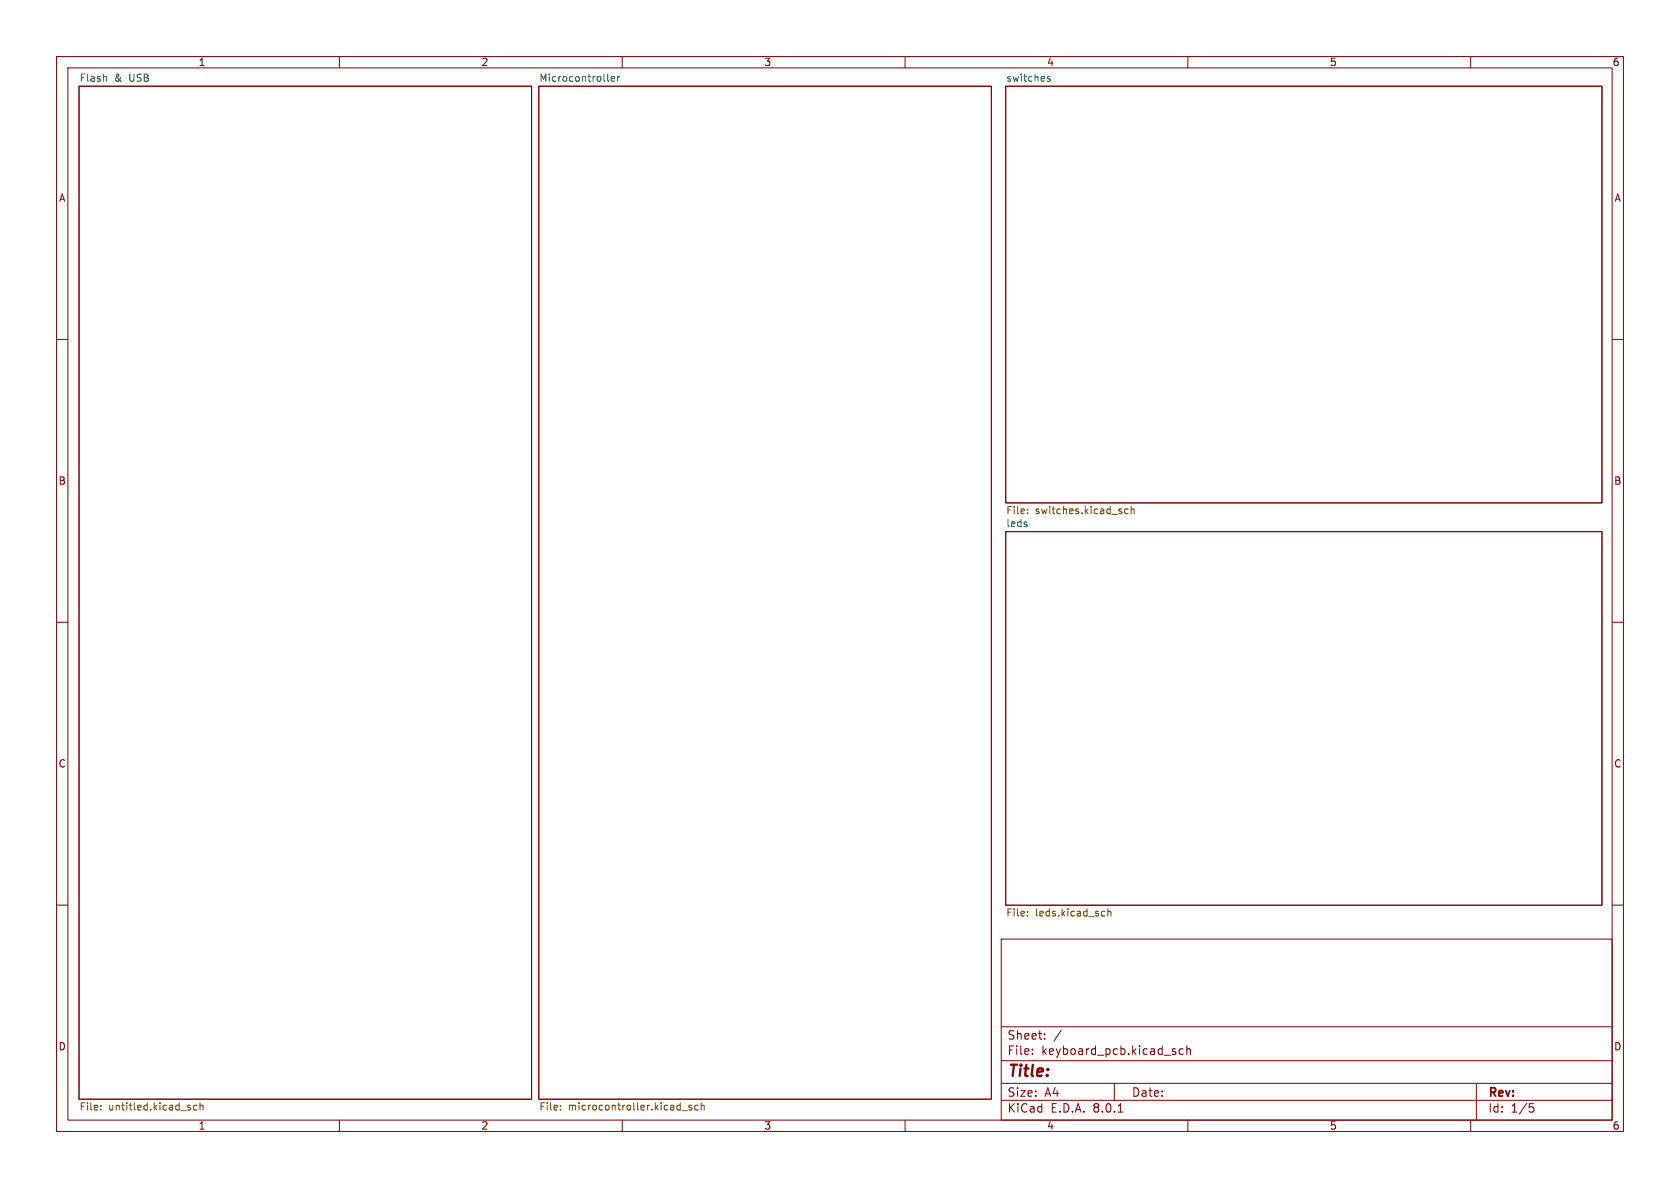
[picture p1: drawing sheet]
<svg xmlns="http://www.w3.org/2000/svg" width="297mm" height="210mm" viewBox="0 0 297 210" stroke-linecap="round" stroke-linejoin="round" font-family="sans-serif">
<g fill="none" stroke="#840000" stroke-width=".18">
<path d="M10 10h277v190h-277zM12 12h273v186h-273zM14 15.2h80v179.1h-80zM60 10v2M95.2 15.2h80.1v179.1h-80.1zM110 10v2M160 10v2M177.8 15.2h105.4v73.7h-105.4zM210 10v2M260 10v2M10 60h2M285 60h2"/>
<path d="M177.8 94h105.4v66h-105.4zM10 110h2M285 110h2M10 160h2M285 160h2M177 166h108v32h-108zM60 198v2M110 198v2M160 198v2M177 194.5h108M177 191.5h108M177 187.5h108"/>
<path d="M177 181.5h108M182.5 186.3v.1M182.5 185.5v.1M184.7 183.6v.1M184.7 182.8v.1M187.6 182.1l-1.3 2M197 191.5v3M197.7 196.6h.8M207.7 185.9l.2 .2-.2 .3M207.7 185.4l.1 .1M209.2 185.5l-.5-.1-.2 .3v.4l.1 .2h.6M209.8 185.5l.2-.1 .4 .1 .1 .9"/>
<path d="M209.8 184.9v1.5M210 198v2M260 198v2M261 191.5v6.5M270.4 195.1h.7M270.5 195.7h.4l.3 .3-.2 .5-.5 .1"/>
</g>
<path d="M18.8 13.6v.8M107.4 14.2l.2 .2M108.1 13.9l.6-.1-.1-.2-.4-.1-.1 .2v.6h.5M109.2 13.5v.9M109.6 13.5l-.4 .3M185.6 13.6l-.3-.1-.1 .2v.2l.4 .1v.3h-.4" fill="none" stroke="#006464" stroke-width=".18"/>
<g fill="none" stroke="#725600" stroke-width=".18">
<path d="M181.6 90v.1M181.6 90.7v.1M199.4 90h-.3l-.3 .2 .1 .5h.5M200 90.1l.2-.1h.3v.8M200 89.5v1.3M181.6 161.8v.1M181.6 161.1v.2M195 161.1h.3M195.3 161.9h-.3M195.9 161.2l.1-.1h.3l.1 .8M195.9 160.7v1.2M17.8 196.1v.1"/>
<path d="M17.8 195.4v.2M34.8 195.4h-.3l-.3 .2 .1 .6h.5M35.4 195.5l.1-.1h.3l.1 .8M35.4 194.9v1.3M99.1 196.1v.1M99.1 195.4v.2M120.6 196.3h.9M122.3 195.4h-.3l-.2 .2v.1l.5 .2v.3h-.5M123.4 195.4h-.4l-.2 .2 .1 .6h.5M124 195.5l.1-.1h.3l.1 .8M124 194.9v1.3"/>
</g>
<text font-size="2.8" fill="#840000" x="178" y="190.9">Title:</text>
<g font-size="2.1" fill="#840000">
<text x="178" y="184">Sheet:</text>
<text x="178" y="186.7">File:</text>
<text x="184.1" y="186.7">keyboard_pcb.kicad_sch</text>
<text x="178" y="196.9">KiCad</text>
<text x="178" y="194.1">Size:</text>
<text x="184.7" y="194.1">A4</text>
<text x="185.7" y="196.9">E.D.A.</text>
<text x="193.3" y="196.9">8.0.1</text>
<text x="200" y="194.1">Date:</text>
<text x="263" y="194.3">Rev:</text>
<text x="263" y="196.9">Id:</text>
<text x="267.1" y="196.9">1/5</text>
</g>
<g font-size="1.8" fill="#840000">
<text x="35" y="11.9">1</text>
<text x="85" y="11.9">2</text>
<text x="135" y="11.9">3</text>
<text x="185" y="11.9">4</text>
<text x="235" y="11.9">5</text>
<text x="285" y="11.9">6</text>
<text x="10.3" y="35.9">A</text>
<text x="285.3" y="35.9">A</text>
<text x="10.3" y="85.9">B</text>
<text x="285.3" y="85.9">B</text>
<text x="10.3" y="135.9">C</text>
<text x="285.3" y="135.9">C</text>
<text x="10.3" y="185.9">D</text>
<text x="285.3" y="185.9">D</text>
<text x="35" y="199.9">1</text>
<text x="85" y="199.9">2</text>
<text x="135" y="199.9">3</text>
<text x="185" y="199.9">4</text>
<text x="235" y="199.9">5</text>
<text x="285" y="199.9">6</text>
</g>
<g font-size="1.8" fill="#006464">
<text x="14" y="14.5">Flash</text>
<text x="20.2" y="14.5">&amp;</text>
<text x="23" y="14.5">USB</text>
<text x="95.2" y="14.5">Microcontroller</text>
<text x="177.8" y="14.5">switches</text>
<text x="177.8" y="93.3">leds</text>
</g>
<g font-size="1.8" fill="#725600">
<text x="177.8" y="91.2">File:</text>
<text x="183" y="91.2">switches.kicad_sch</text>
<text x="177.8" y="162.3">File:</text>
<text x="183" y="162.3">leds.kicad_sch</text>
<text x="14" y="196.6">File:</text>
<text x="19.2" y="196.6">untitled.kicad_sch</text>
<text x="95.2" y="196.6">File:</text>
<text x="100.5" y="196.6">microcontroller.kicad_sch</text>
</g>
</svg>
